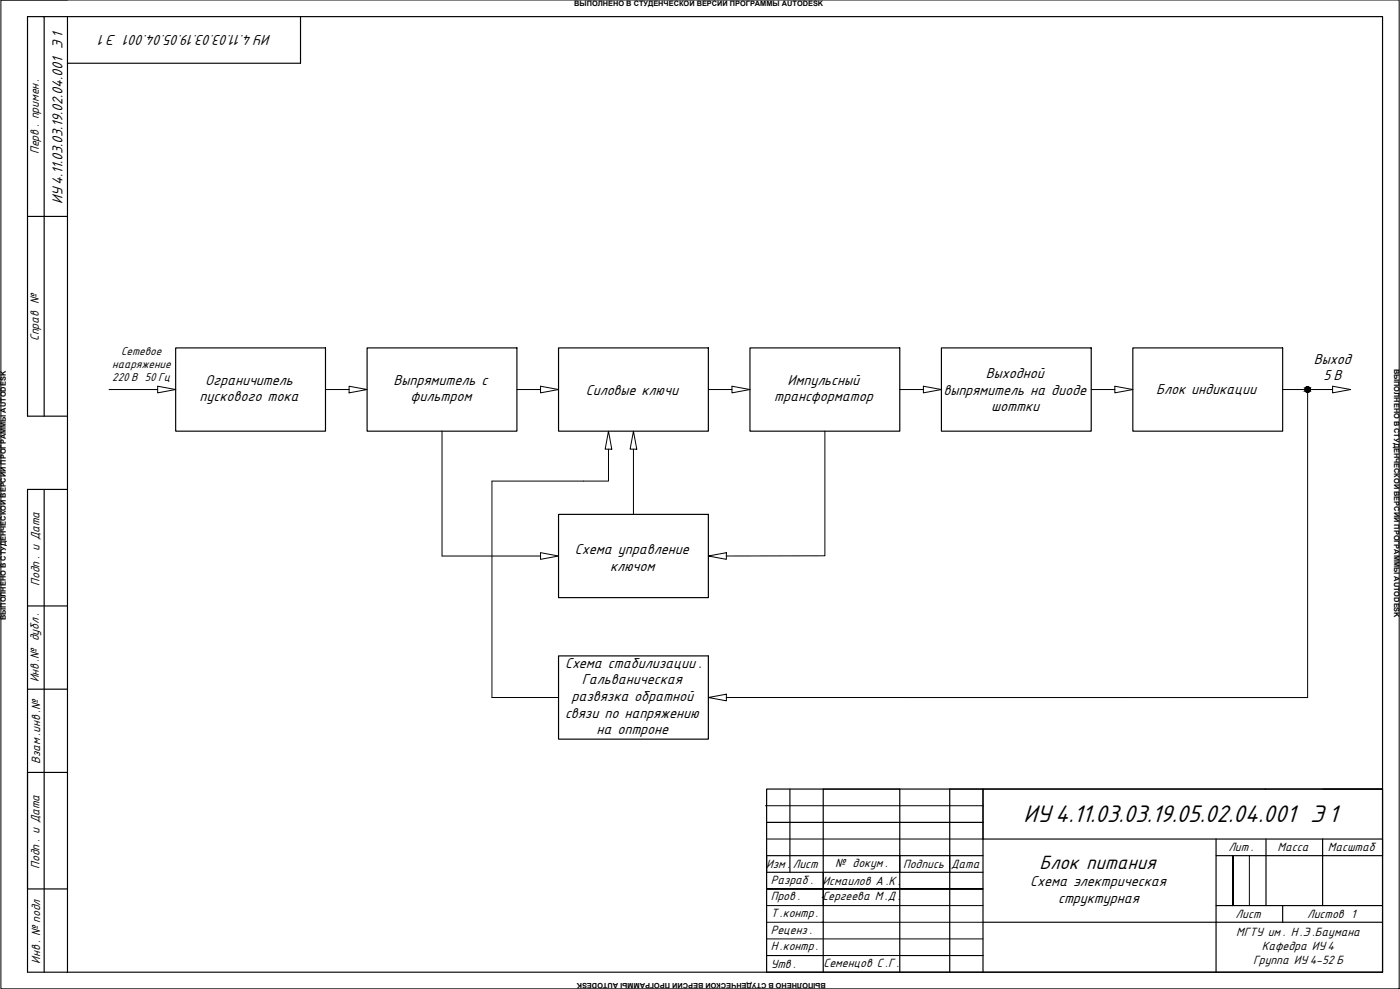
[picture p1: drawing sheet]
<svg xmlns="http://www.w3.org/2000/svg" width="841mm" height="594mm" viewBox="0 0 841 594" stroke-linecap="round" stroke-linejoin="round" font-family="sans-serif">
<!-- layer: border -->
<g fill="none" stroke="#000" stroke-width=".6">
<path d="M1 0h840v594h-840zM1 0h40M495 474h46M795 474h36M461 484h130M591 494h-130h130M461 504h130M741 514v30M751 514v30M831 514v-10v10M591 534h-130h130M461 544h130"/>
<path d="M461 554h130M461 564h130M495 574h-34h130h-50"/>
</g>
<!-- layer: Sheet -->
<path d="M41 10h790v574h-790M106 209h90v50h-90zM221 209h90v50h-90zM336 209h90v50h-90zM451 209h90v50h-90zM566 209h90v50h-90zM681 209h90v50h-90zM336 309h90v50h-90zM336 394h90v50h-90zM831 474h-240v30" fill="none" stroke="#000" stroke-width=".7"/>
<g fill="none" stroke="#000" stroke-width=".6">
<path d="M66 234h29M95 232l11 2-11 2zM196 234h14M210 232l11 2-11 2zM311 234h14M325 232l11 2-11 2zM426 234h14M440 232l11 2-11 2zM541 234h14M555 232l11 2-11 2zM656 234h14M670 232l11 2-11 2z"/>
<path d="M771 234h30M786 234v185h-350M801 232l10 2-10 2zM266 259v75h59M366 259l2 11h-4zM381 259l2 11h-4zM496 259v75h-60M366 270v19h-70v130h40M381 270v39M325 332l11 2-11 2zM426 334l10-2v4zM426 419l10-2v4z"/>
</g>
<g fill="#000" stroke="#000" stroke-width=".6">
<path d="M785 232h1z"/>
<path d="M785 232h1zM785 232h1z"/>
<path d="M785 236h1zM785 236h1z"/>
<path d="M785 232l1 1zM785 233h1z"/>
<path d="M785 235h1zM785 235l1 1z"/>
<path d="M785 233h1zM785 233h1z"/>
<path d="M785 235h1zM785 235h1z"/>
<path d="M785 233h2zM784 233h3z"/>
<path d="M784 235h3zM784 235h2z"/>
<path d="M784 233h3zM784 233h3z"/>
<path d="M784 235h3zM784 235h3z"/>
<path d="M784 233h3zM784 233h3z"/>
<path d="M784 235h3zM784 235h3z"/>
<path d="M784 233l3 1zM784 233l3 1z"/>
<path d="M784 235h3zM784 235h3z"/>
<path d="M784 234h3zM784 234h3z"/>
<path d="M784 234h3zM784 234l3 1z"/>
<path d="M784 234h3zM784 234h3z"/>
<path d="M784 234h3zM784 234h3z"/>
</g>
<!-- layer: border -->
<g fill="#000">
<circle cx="761" cy="474" r=".2"/>
<circle cx="461" cy="484" r=".3"/>
<circle cx="495" cy="539" r=".3"/>
<circle cx="571" cy="529" r=".3"/>
<circle cx="495" cy="554" r=".3"/>
<circle cx="831" cy="584" r=".2"/>
</g>
<g fill="none" stroke="#000" stroke-width=".7">
<path d="M27 10h14v574h-24v-290h24M181 10v28h-140M17 130h24M27 250v-240h-10v240h24M27 294v290M17 364h24M17 414h24M41 464h-24v70h24M461 474h370v110h-370zM475 474v50M495 474v110M541 474v110"/>
<path d="M541 514h-80v10h130M571 514h20M591 504h240M731 514h100M731 504v80M761 504v40M795 504v40M495 524v20M541 524v-10h30v10M591 554h240M731 544h100M771 544v10"/>
<path d="M571 584v-110h20v110"/>
</g>
<text font-size="16.2" x="615" y="494">ИУ 4.11.03.03.19.05.02.04.001 Э 1</text>
<text font-size="13" x="625" y="522">Блок питания</text>
<g font-size="9.7">
<text x="163" y="21" transform="rotate(180 163 21)">ИУ 4.11.03.03.19.05.04.001 Э 1</text>
<text x="37" y="122" transform="rotate(-90 37 122)">ИУ 4.11.03.03.19.02.04.001 Э 1</text>
<text x="789" y="218">Выход</text>
<text x="592" y="227">Выходной</text>
<text x="123" y="231">Ограничитель</text>
<text x="236" y="231">Выпрямитель с</text>
<text x="473" y="231">Импульсный</text>
<text x="795" y="228">5 В</text>
<text x="352" y="237">Силовые ключи</text>
<text x="567" y="237">выпрямитель на диоде</text>
<text x="695" y="237">Блок индикации</text>
<text x="120" y="241">пускового тока</text>
<text x="247" y="241">фильтром</text>
<text x="465" y="241">трансформатор</text>
<text x="595" y="247">шоттки</text>
<text x="345" y="333">Схема управление</text>
<text x="367" y="343">ключом</text>
<text x="339" y="401">Схема стабилизации .</text>
<text x="350" y="411">Гальваническая</text>
<text x="343" y="421">развязка обратной</text>
<text x="339" y="431">связи по напряжению</text>
<text x="358" y="441">на оптроне</text>
<text x="619" y="532">Схема электрическая</text>
<text x="636" y="542">структурная</text>
</g>
<g font-size="8.1">
<text x="23" y="93" transform="rotate(-90 23 93)">Перв . примен.</text>
<text x="23" y="205" transform="rotate(-90 23 205)">Справ №</text>
<text x="24" y="352" transform="rotate(-90 24 352)">Подп . и Дата</text>
<text x="23" y="410" transform="rotate(-90 23 410)">Инв .№ дубл .</text>
<text x="24" y="459" transform="rotate(-90 24 459)">Взам .инв .№</text>
<text x="738" y="511">Лит .</text>
<text x="768" y="511">Масса</text>
<text x="798" y="511">Масштаб</text>
<text x="24" y="522" transform="rotate(-90 24 522)">Подп . и Дата</text>
<text x="460" y="521">Изм .</text>
<text x="476" y="521">Лист</text>
<text x="502" y="521">№ докум .</text>
<text x="543" y="521">Подпись</text>
<text x="571" y="521">Дата</text>
<text x="463" y="531">Разраб .</text>
<text x="494" y="531">Исмаилов А .К .</text>
<text x="463" y="541">Пров .</text>
<text x="494" y="541">Сергеева М .Д .</text>
<text x="463" y="551">Т .контр.</text>
<text x="742" y="551">Лист</text>
<text x="785" y="551">Листов 1</text>
<text x="463" y="561">Реценз .</text>
<text x="743" y="562">МГТУ им . Н .Э .Баумана</text>
<text x="463" y="571">Н .контр.</text>
<text x="758" y="571">Кафедра ИУ 4</text>
<text x="24" y="579" transform="rotate(-90 24 579)">Инв . № подл</text>
<text x="463" y="581">Утв .</text>
<text x="495" y="581">Семенцов С .Г .</text>
<text x="753" y="579">Группа ИУ 4-52 Б</text>
</g>
<g font-size="7.7">
<text x="73" y="213">Сетевое</text>
<text x="67" y="221">нааряжение</text>
<text x="67" y="229">220 В 50 Гц</text>
</g>
<g font-size="4.4">
<text x="345" y="3">ВЫПОЛНЕНО В СТУДЕНЧЕСКОЙ ВЕРСИИ ПРОГРАММЫ AUTODESK</text>
<text x="838" y="221" transform="rotate(90 838 221)">ВЫПОЛНЕНО В СТУДЕНЧЕСКОЙ ВЕРСИИ ПРОГРАММЫ AUTODESK</text>
<text x="4" y="373" transform="rotate(-90 4 373)">ВЫПОЛНЕНО В СТУДЕНЧЕСКОЙ ВЕРСИИ ПРОГРАММЫ AUTODESK</text>
<text x="496" y="590" transform="rotate(180 496 590)">ВЫПОЛНЕНО В СТУДЕНЧЕСКОЙ ВЕРСИИ ПРОГРАММЫ AUTODESK</text>
</g>
</svg>
